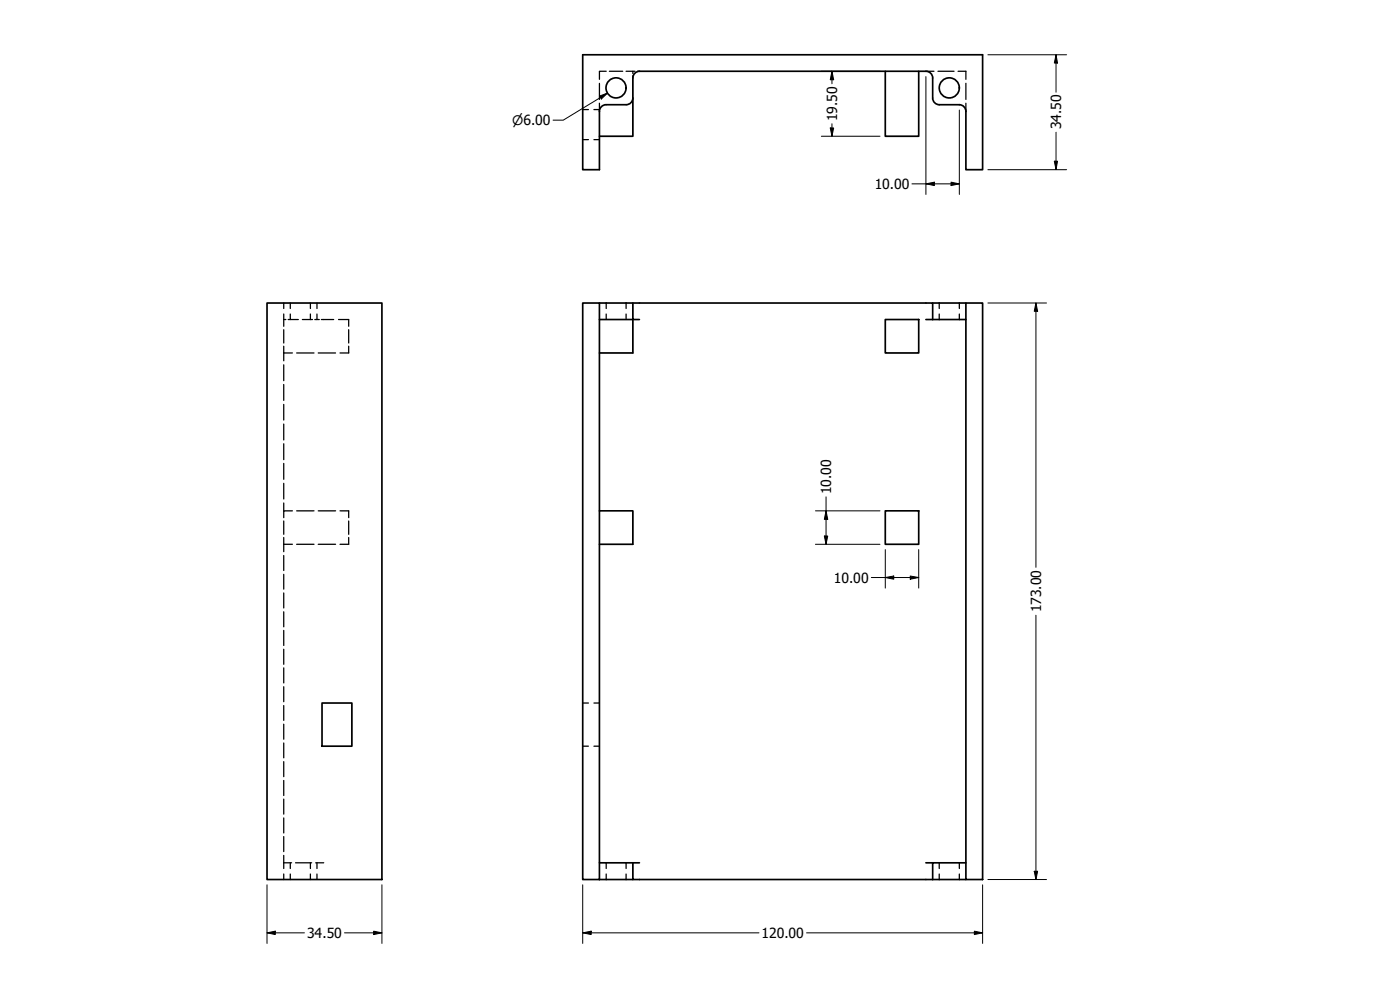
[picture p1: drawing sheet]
<svg xmlns="http://www.w3.org/2000/svg" width="420mm" height="297mm" viewBox="0 0 420 297" stroke-linecap="round" stroke-linejoin="round" font-family="sans-serif">
<!-- layer: Hidden (ANSI) -->
<g fill="none" stroke="#000" stroke-width=".38">
<path d="M174.9 32.9h1.7M178.2 32.9h1.7M179.9 25v4.8M179.9 31v2.4M181.9 21.4h-2v2.4M182.9 21.4h4M187.9 21.4h2v.7M189.9 21.4h.7M189.9 22.7v.7M191.3 21.4h.6M277.9 21.4h2.4M281.5 21.4h4.8"/>
<path d="M287.5 21.4h2.4v2.4M289.9 25v4.8M289.9 31v2.4M174.9 41.9h1.7M178.2 41.9h1.7M85.2 90.9v1.7M85.2 94.2v3.7M85.2 98.9v4M85.2 95.9h.6M86.5 95.9h.6M87.1 94.2v1.7h2.4M87.1 90.9v1.7"/>
<path d="M90.7 95.9h3.1M93.2 90.9v1.7M93.2 94.2v1.7M94.5 95.9h1.3M95.1 90.9v1.7M95.1 94.2v1.7M96.5 95.9h3.6M101.6 95.9h3v2M104.6 98.9v4M181.9 90.9v1.7M181.9 94.2v1.7M187.9 90.9v1.7"/>
<path d="M187.9 94.2v1.7M281.9 90.9v1.7M281.9 94.2v1.7M287.9 90.9v1.7M287.9 94.2v1.7M85.2 103.9v4.4M85.2 109.5v4.7M85.2 115.4v4.7M85.2 105.9h2.6M89 105.9h5.2M95.5 105.9h5.2M104.6 103.9v2h-2.6"/>
<path d="M85.2 121.3v4.7M85.2 127.2v4.8M85.2 133.1v4.8M85.2 139.1v4.7M85.2 145v4.7M85.2 150.9v2.4M85.2 156.3v4M87.8 153.3h-2.6v2M89 153.3h5.2M95.5 153.3h5.2M102 153.3h2.6v2M104.6 156.3v4"/>
<path d="M85.2 163.3h2.6M85.2 161.3v4.2M85.2 166.7v4.5M85.2 172.3v4.5M85.2 177.9v4.5M89 163.3h5.2M95.5 163.3h5.2M104.6 161.3v2h-2.6M85.2 183.6v4.5M85.2 189.2v4.5M85.2 194.8v4.5M85.2 200.4v4.5"/>
<path d="M85.2 206v4.6M85.2 211.7v4.4M85.2 217.3v4.5M174.9 210.9h1.7M178.2 210.9h1.7M85.2 222.9v4.5M85.2 228.5v4.5M85.2 234.2v4.5M85.2 239.8v4.5M174.9 223.9h1.7M178.2 223.9h1.7M85.2 245.4v4.5"/>
<path d="M85.2 251v4.5M85.2 256.7v3.9M85.2 258.9h2.3M87.1 258.9v1.7M88.7 258.9h4.8M93.2 258.9v1.7M94.7 258.9h2.5M95.1 258.9v1.7M181.9 258.9v1.7M187.9 258.9v1.7M281.9 258.9v1.7M287.9 258.9v1.7"/>
<path d="M85.2 262.2v1.7M87.1 262.2v1.7M93.2 262.2v1.7M95.1 262.2v1.7M181.9 262.2v1.7M187.9 262.2v1.7M281.9 262.2v1.7M287.9 262.2v1.7"/>
</g>
<!-- layer: Visible (ANSI) -->
<g fill="none" stroke="#000" stroke-width=".51">
<path d="M181.9 31.4h6M189.9 29.4a2 2 0 0 1-2 2M189.9 29.4v11.5h-10M189.9 29.4v-6a2 2 0 0 1 2-2h86a2 2 0 0 1 2 2v6a2 2 0 0 0 2 2h6a2 2 0 0 1 2 2v17.5h5v-34.5h-120v34.5h5v-17.5a2 2 0 0 1 2-2M265.7 21.4v19.5h10v-19.5M80.1 90.9h34.5v173h-34.5zM174.9 90.9h5v173h-5zM179.9 95.9h10v10h-10M179.9 90.9h100v5M189.9 90.9v5h2M265.7 95.9h10v10h-10zM277.9 95.9h12"/>
<path d="M279.9 90.9h10M289.9 90.9h5v173h-5zM179.9 153.3h10v10h-10M265.7 153.3h10v10h-10zM96.6 210.9h9v13h-9zM179.9 258.9h12M189.9 258.9v5h100M277.9 258.9h2M289.9 258.9h-10v5M179.9 263.9h10"/>
<circle cx="184.9" cy="26.4" r="3"/>
<circle cx="284.9" cy="26.4" r="3"/>
</g>
<!-- layer: Dimension (ANSI) -->
<g fill="none" stroke="#000" stroke-width=".3">
<path d="M296.5 16.4h23.6M316.9 16.4l.5 2.5h-1zM316.9 16.4v11.3M180 28.8l2.3-.9-1.8 1.8zM182.3 27.9l-13.3 8.2h-3M246.5 21.4h17.6M249.2 38.4h1l-.5 2.5zM249.7 21.4l.5 2.5h-1zM249.7 21.4v3.7M249.7 37.1v3.8M277.9 23v35.3M287.9 33v25.3"/>
<path d="M316.9 39.7v11.2M246.5 40.9h17.6M273.7 55.2h14.2M277.9 55.2l2.5-.5v1zM285.4 54.7l2.5 .5-2.5 .5zM296.5 50.9h23.6M316.4 48.4h1l-.5 2.5zM296.5 90.9h17.6M310.9 90.9l.5 2.5h-1zM310.9 90.9v79.3M244.7 153.3h19.4M247.9 153.3l.5 2.5h-1z"/>
<path d="M247.9 149.1v14.2M244.7 163.3h19.4M247.4 160.8h1l-.5 2.5zM261.5 173.3h14.2M265.7 173.3l2.5-.5v1zM265.7 164.9v11.6M273.2 172.8l2.5 .5-2.5 .5zM275.7 164.9v11.6M310.9 184.6v79.3M80.1 279.9l2.5-.5v1zM80.1 279.9h11.3M80.1 265.5v17.6"/>
<path d="M103.4 279.9h11.2M112.1 279.4l2.5 .5-2.5 .5zM114.6 265.5v17.6M174.9 279.9l2.5-.5v1zM174.9 279.9h52.9M174.9 265.5v17.6M242.1 279.9h52.8M292.4 279.4l2.5 .5-2.5 .5zM294.9 265.5v17.6M296.5 263.9h17.6M310.4 261.4h1l-.5 2.5z"/>
</g>
<g fill="#000">
<path d="M316.9 16.4l.5 2.5h-1z" fill-rule="evenodd"/>
<path d="M180 28.8l2.3-.9-1.8 1.8z" fill-rule="evenodd"/>
<path d="M249.2 38.4h1l-.5 2.5z" fill-rule="evenodd"/>
<path d="M249.7 21.4l.5 2.5h-1z" fill-rule="evenodd"/>
<path d="M277.9 55.2l2.5-.5v1z" fill-rule="evenodd"/>
<path d="M285.4 54.7l2.5 .5-2.5 .5z" fill-rule="evenodd"/>
<path d="M316.4 48.4h1l-.5 2.5z" fill-rule="evenodd"/>
<path d="M310.9 90.9l.5 2.5h-1z" fill-rule="evenodd"/>
<path d="M247.9 153.3l.5 2.5h-1z" fill-rule="evenodd"/>
<path d="M247.4 160.8h1l-.5 2.5z" fill-rule="evenodd"/>
<path d="M265.7 173.3l2.5-.5v1z" fill-rule="evenodd"/>
<path d="M273.2 172.8l2.5 .5-2.5 .5z" fill-rule="evenodd"/>
<path d="M80.1 279.9l2.5-.5v1z" fill-rule="evenodd"/>
<path d="M174.9 279.9l2.5-.5v1z" fill-rule="evenodd"/>
<path d="M310.4 261.4h1l-.5 2.5z" fill-rule="evenodd"/>
<path d="M112.1 279.4l2.5 .5-2.5 .5z" fill-rule="evenodd"/>
<path d="M292.4 279.4l2.5 .5-2.5 .5z" fill-rule="evenodd"/>
</g>
<g font-size="4.2">
<text x="251.2" y="36.4" transform="rotate(-90 251.2 36.4)">19.50</text>
<text x="318.5" y="38.8" transform="rotate(-90 318.5 38.8)">34.50</text>
<text x="262.5" y="56.7">10.00</text>
<text x="249.4" y="148.3" transform="rotate(-90 249.4 148.3)">10.00</text>
<text x="250.3" y="174.8">10.00</text>
<text x="312.4" y="183.8" transform="rotate(-90 312.4 183.8)">173.00</text>
<text x="92.1" y="281.4">34.50</text>
<text x="228.5" y="281.4">120.00</text>
</g>
<text font-size="3.9" x="153.7" y="37.5">⌀6.00</text>
</svg>
